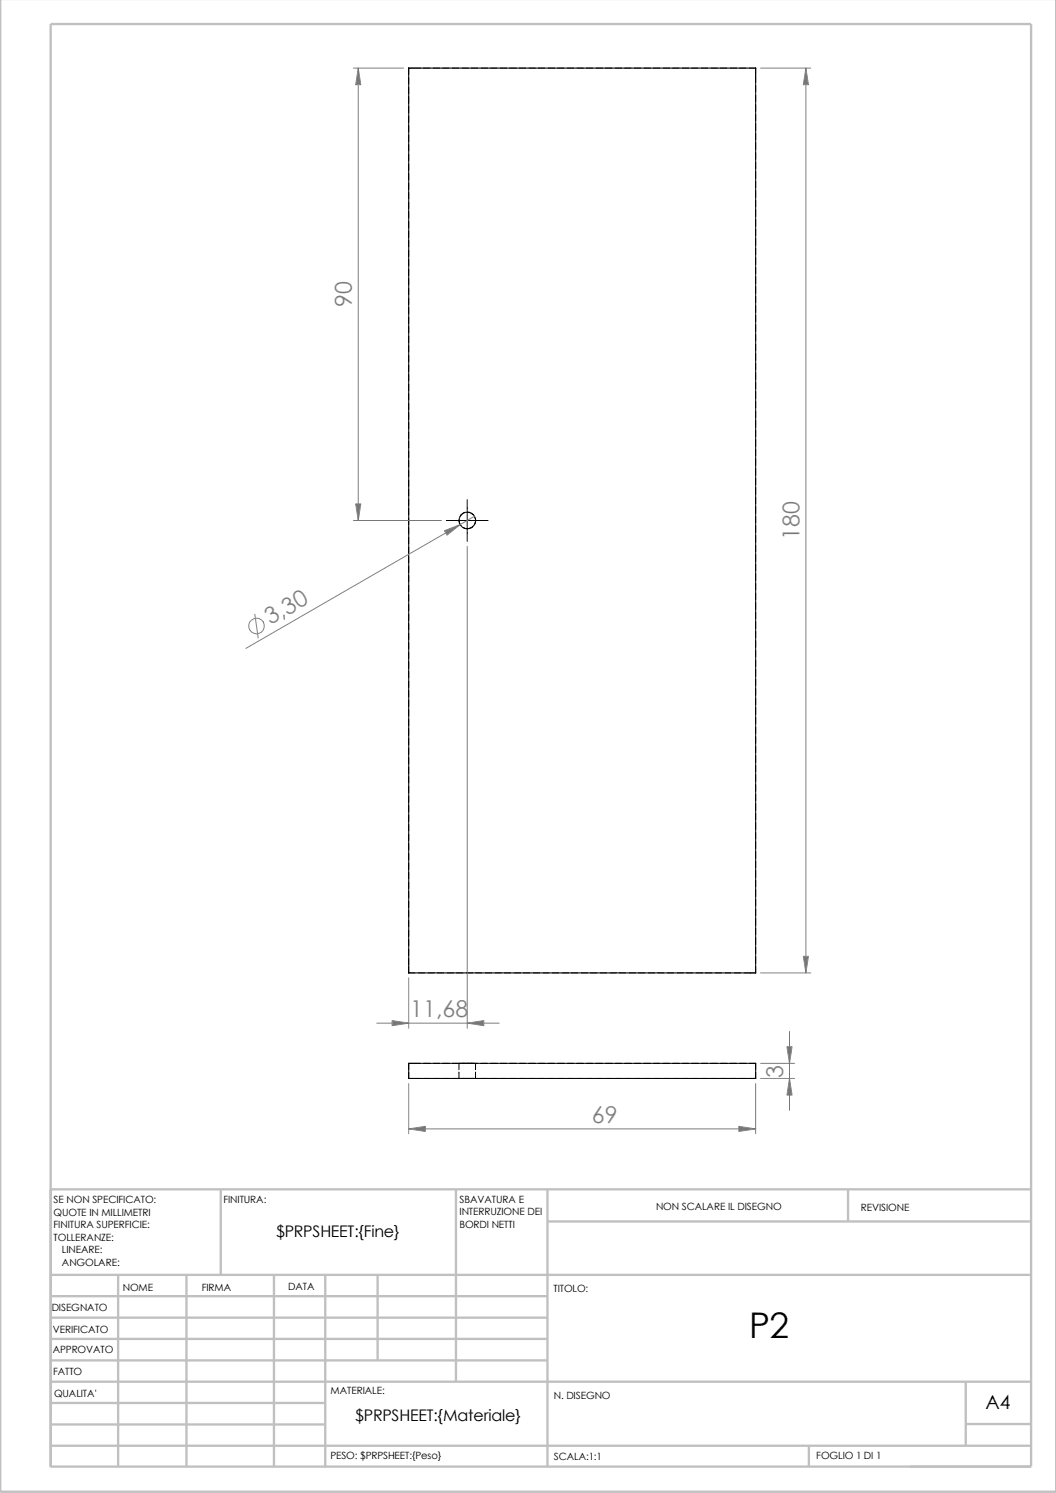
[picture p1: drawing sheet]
<svg xmlns="http://www.w3.org/2000/svg" width="210mm" height="297mm" viewBox="0 0 210 297" stroke-linecap="round" stroke-linejoin="round" font-family="sans-serif">
<g fill="none" stroke="#c0c0c0" stroke-width=".47">
<path d="M0 -.1v296.9h210.1v-296.9M10.1 236.6h195M43.9 236.6v17M90.7 236.6v38.3M108.9 236.6v55.3M168.7 236.5v6.4M10.1 253.6h195M10.1 257.9h98.8M23.5 253.6v38.2M37.1 253.6v38.3M54.5 253.6v38.3M64.7 253.6v38.3"/>
<path d="M75.1 253.6v17M108.9 243h96.2M10.1 270.6h98.8M10.1 266.4h98.8M10.1 262.1h98.8M10.1 279.1h54.6M10.1 274.9h195M192.1 274.8v12.7M10.1 291.8h195v-287h-195v287.1M10.1 287.6h195M10.1 283.4h54.6M160.9 287.5v4.3"/>
<path d="M192.1 283.3h13"/>
</g>
<g fill="none" stroke="#000" stroke-width=".2">
<path d="M81.3 15.5v1.2M81.3 17.4v1.2M81.3 19.3v1.2M83.6 13.5h-2.3v1.3M84.2 13.5h1.3M86.1 13.5h1.3M88.1 13.5h1.2M90 13.5h1.2M91.9 13.5h1.2M93.8 13.5h1.2M95.7 13.5h1.2M97.6 13.5h1.2"/>
<path d="M99.5 13.5h1.3M101.4 13.5h1.3M103.3 13.5h1.3M105.2 13.5h1.3M107.1 13.5h1.3M109 13.5h1.3M110.9 13.5h1.3M112.8 13.5h1.3M114.7 13.5h1.3M116.6 13.5h1.3M118.5 13.5h1.3M120.4 13.5h1.3"/>
<path d="M122.3 13.5h1.3M124.2 13.5h1.3M126.2 13.5h1.2M128.1 13.5h1.2M130 13.5h1.2M131.9 13.5h1.2M133.8 13.5h1.2M135.7 13.5h1.2M137.6 13.5h1.3M139.5 13.5h1.3M141.4 13.5h1.3M143.3 13.5h1.3"/>
<path d="M145.2 13.5h1.3M147.1 13.5h1.3M149 13.5h1.3v1.3M150.3 15.1v1.3M150.3 17v1.3M150.3 18.9v1.3M81.3 21.2v1.2M81.3 23.1v1.2M81.3 25v1.2M81.3 26.9v1.3M81.3 28.8v1.3M81.3 30.7v1.3"/>
<path d="M81.3 32.6v1.3M81.3 34.5v1.3M81.3 36.4v1.3M81.3 38.3v1.3M150.3 20.8v1.3M150.3 22.7v1.3M150.3 24.6v1.3M150.3 26.5v1.3M150.3 28.4v1.3M150.3 30.4v1.2M150.3 32.3v1.2M150.3 34.2v1.2"/>
<path d="M150.3 36.1v1.2M150.3 38v1.2M150.3 39.9v1.2M81.3 40.2v1.3M81.3 42.1v1.3M81.3 44v1.3M81.3 45.9v1.3M81.3 47.8v1.3M81.3 49.7v1.3M81.3 51.6v1.3M81.3 53.6v1.2M81.3 55.5v1.2"/>
<path d="M81.3 57.4v1.2M81.3 59.3v1.2M150.3 41.8v1.3M150.3 43.7v1.3M150.3 45.6v1.3M150.3 47.5v1.3M150.3 49.4v1.3M150.3 51.3v1.3M150.3 53.2v1.3M150.3 55.1v1.3M150.3 57v1.3M150.3 58.9v1.3"/>
<path d="M81.3 61.2v1.2M81.3 63.1v1.2M81.3 65v1.3M81.3 66.9v1.3M81.3 68.8v1.3M81.3 70.7v1.3M81.3 72.6v1.3M81.3 74.5v1.3M81.3 76.4v1.3M81.3 78.3v1.3M150.3 60.8v1.3M150.3 62.7v1.3"/>
<path d="M150.3 64.6v1.3M150.3 66.5v1.3M150.3 68.5v1.2M150.3 70.4v1.2M150.3 72.3v1.2M150.3 74.2v1.2M150.3 76.1v1.2M150.3 78v1.2M150.3 79.9v1.3M81.3 80.2v1.3M81.3 82.1v1.3M81.3 84v1.3"/>
<path d="M81.3 85.9v1.3M81.3 87.8v1.3M81.3 89.7v1.3M81.3 91.7v1.2M81.3 93.6v1.2M81.3 95.5v1.2M81.3 97.4v1.2M81.3 99.3v1.2M92.9 99.4v8.3M150.3 81.8v1.3M150.3 83.7v1.3M150.3 85.6v1.3"/>
<path d="M150.3 87.5v1.3M150.3 89.4v1.3M150.3 91.3v1.3M150.3 93.2v1.3M150.3 95.1v1.3M150.3 97v1.3M150.3 98.9v1.3M81.3 101.2v1.2M81.3 103.1v1.3M81.3 105v1.3M81.3 106.9v1.3M81.3 108.8v1.3"/>
<path d="M81.3 110.7v1.3M81.3 112.6v1.3M81.3 114.5v1.3M81.3 116.4v1.3M81.3 118.3v1.3M88.8 103.5h8.3M91.3 103.4l.1 .8 .3 .4M92.4 101.9l-.9 .8M93 101.9h.4l.7 .5M94.1 104.7a1.54 1.54 0 0 1-2 .2M94.4 103l.2 .3-.2 .9M150.3 100.8v1.3"/>
<path d="M150.3 102.7v1.3M150.3 104.6v1.3M150.3 106.6v1.2M150.3 108.5v1.2M150.3 110.4v1.2M150.3 112.3v1.2M150.3 114.2v1.2M150.3 116.1v1.2M150.3 118v1.3M150.3 119.9v1.3M81.3 120.2v1.3M81.3 122.1v1.3"/>
<path d="M81.3 124v1.3M81.3 125.9v1.3M81.3 127.8v1.3M81.3 129.8v1.2M81.3 131.7v1.2M81.3 133.6v1.2M81.3 135.5v1.2M81.3 137.4v1.2M81.3 139.3v1.2M150.3 121.8v1.3M150.3 123.7v1.3M150.3 125.6v1.3"/>
<path d="M150.3 127.5v1.3M150.3 129.4v1.3M150.3 131.3v1.3M150.3 133.2v1.3M150.3 135.1v1.3M150.3 137v1.3M150.3 138.9v1.3M81.3 141.2v1.3M81.3 143.1v1.3M81.3 145v1.3M81.3 146.9v1.3M81.3 148.8v1.3"/>
<path d="M81.3 150.7v1.3M81.3 152.6v1.3M81.3 154.5v1.3M81.3 156.4v1.3M81.3 158.3v1.3M150.3 140.8v1.3M150.3 142.7v1.3M150.3 144.7v1.2M150.3 146.6v1.2M150.3 148.5v1.2M150.3 150.4v1.2M150.3 152.3v1.2"/>
<path d="M150.3 154.2v1.2M150.3 156.1v1.3M150.3 158v1.3M150.3 159.9v1.3M81.3 160.2v1.3M81.3 162.1v1.3M81.3 164v1.3M81.3 165.9v1.3M81.3 167.9v1.2M81.3 169.8v1.2M81.3 171.7v1.2M81.3 173.6v1.2"/>
<path d="M81.3 175.5v1.2M81.3 177.4v1.2M81.3 179.3v1.3M150.3 161.8v1.3M150.3 163.7v1.3M150.3 165.6v1.3M150.3 167.5v1.3M150.3 169.4v1.3M150.3 171.3v1.3M150.3 173.2v1.3M150.3 175.1v1.3M150.3 177v1.3"/>
<path d="M150.3 178.9v1.3M81.3 192.3v1.2h1.2M81.3 181.2v1.3M81.3 183.1v1.3M81.3 185v1.3M81.3 186.9v1.3M81.3 188.8v1.3M81.3 190.7v1.3M83.2 193.5h1.3M85.1 193.5h1.3M87 193.5h1.3M88.9 193.5h1.3"/>
<path d="M90.8 193.5h1.3M92.7 193.5h1.3M94.6 193.5h1.3M96.5 193.5h1.3M98.4 193.5h1.3M100.3 193.5h1.3M102.2 193.5h1.3M104.1 193.5h1.3M106 193.5h1.3M107.9 193.5h1.3M109.9 193.5h1.2M111.8 193.5h1.2"/>
<path d="M113.7 193.5h1.2M115.6 193.5h1.2M117.5 193.5h1.2M119.4 193.5h1.2M121.3 193.5h1.3M123.2 193.5h1.3M125.1 193.5h1.3M127 193.5h1.3M128.9 193.5h1.3M130.8 193.5h1.3M132.7 193.5h1.3M134.6 193.5h1.3"/>
<path d="M136.5 193.5h1.3M138.4 193.5h1.3M140.3 193.5h1.3M142.2 193.5h1.3M144.1 193.5h1.3M146 193.5h1.3M150.3 192.3v1.2h-2.3M150.3 180.8v1.3M150.3 182.8v1.2M150.3 184.7v1.2M150.3 186.6v1.2M150.3 188.5v1.2"/>
<path d="M150.3 190.4v1.2M81.3 213.3v1.2h2.3M83.6 211.5h-2.3v1.3M84.2 214.5h1.3M84.2 211.5h1.3M86.1 214.5h1.3M86.1 211.5h1.3M88.1 214.5h1.2M88.1 211.5h1.2M90 214.5h1.2M90 211.5h1.2M91.3 211.5v1.3"/>
<path d="M91.3 213.3v1.2M91.3 214.5h3.7M91.3 211.5h3.7M94.6 211.5v1.3M94.6 213.3v1.2M95.7 214.5h1.2M95.7 211.5h1.2M97.6 214.5h1.2M97.6 211.5h1.2M99.5 214.5h1.3M99.5 211.5h1.3M101.4 214.5h1.3"/>
<path d="M101.4 211.5h1.3M103.3 214.5h1.3M103.3 211.5h1.3M105.2 214.5h1.3M105.2 211.5h1.3M107.1 214.5h1.3M107.1 211.5h1.3M109 214.5h1.3M109 211.5h1.3M110.9 214.5h1.3M110.9 211.5h1.3M112.8 214.5h1.3"/>
<path d="M112.8 211.5h1.3M114.7 214.5h1.3M114.7 211.5h1.3M116.6 214.5h1.3M116.6 211.5h1.3M118.5 214.5h1.3M118.5 211.5h1.3M120.4 214.5h1.3M120.4 211.5h1.3M122.3 214.5h1.3M122.3 211.5h1.3M124.2 214.5h1.3"/>
<path d="M124.2 211.5h1.3M126.2 214.5h1.2M126.2 211.5h1.2M128.1 214.5h1.2M128.1 211.5h1.2M130 214.5h1.2M130 211.5h1.2M131.9 214.5h1.2M131.9 211.5h1.2M133.8 214.5h1.2M133.8 211.5h1.2M135.7 214.5h1.2"/>
<path d="M135.7 211.5h1.2M137.6 214.5h1.3M137.6 211.5h1.3M139.5 214.5h1.3M139.5 211.5h1.3M141.4 214.5h1.3M141.4 211.5h1.3M143.3 214.5h1.3M143.3 211.5h1.3M145.2 214.5h1.3M145.2 211.5h1.3M147.1 214.5h1.3"/>
<path d="M147.1 211.5h1.3M149 211.5h1.3v1.3M150.3 213.3v1.2h-1.3"/>
</g>
<g fill="none" stroke="#000" stroke-width=".21">
<path d="M81.3 13.5h69v180h-69zM81.3 211.5h69v3h-69z"/>
<circle cx="92.9" cy="103.5" r="1.66"/>
</g>
<g fill="none" stroke="#808080" stroke-width=".2">
<path d="M70.3 13.5h10M71.2 13.5v90M151.3 13.5h9.9M160.3 13.5v180M70.3 103.5h17.5M92.9 108.7v95.9M94.4 102.7l-45.5 26.3M50.7 122.2l.7 4.7M81.3 194.5v10.1M151.3 193.5h9.9M74.9 203.5h24.4M81.3 215.6v10"/>
<path d="M150.3 215.6v10M151.3 211.5h6.7M151.3 214.5h6.7M157 205.2v15.7M81.3 224.6h69"/>
<circle cx="51" cy="124.5" r="1.57"/>
</g>
<g fill="#808080" stroke="#808080" stroke-width=".2">
<path d="M78 203l3.3 .5-3.3 .5z"/>
<path d="M92.9 203.5l3.3-.5v1z"/>
<path d="M71.2 13.5l.6 3.3h-1.1z"/>
<path d="M88.4 105.6l3.1-1.2-2.6 2.1z"/>
<path d="M70.7 100.2h1.1l-.6 3.3z"/>
<path d="M159.8 190.2h1l-.5 3.3z"/>
<path d="M160.3 13.5l.5 3.3h-1z"/>
<path d="M81.3 224.6l3.3-.5v1z"/>
<path d="M146.9 224.1l3.4 .5-3.4 .5z"/>
<path d="M156.5 208.2h1l-.5 3.3z"/>
<path d="M157 214.5l.5 3.3h-1z"/>
</g>
<text font-size="7" x="149" y="266.1">P2</text>
<g font-size="4.6" fill="#808080">
<text x="70" y="61.1" transform="rotate(-90 70 61.1)">90</text>
<text x="159" y="107.4" transform="rotate(-90 159 107.4)">180</text>
<text x="53.8" y="124.4" transform="rotate(-30 53.8 124.4)">3,30</text>
<text x="81.6" y="202.3">11,68</text>
<text x="155.8" y="214.6" transform="rotate(-90 155.8 214.6)">3</text>
<text x="117.7" y="223.4">69</text>
</g>
<text font-size="3.9" x="196" y="280.2">A4</text>
<g font-size="3.2">
<text x="54.9" y="246.1">$PRPSHEET:{Fine}</text>
<text x="70.7" y="282.6">$PRPSHEET:{Materiale}</text>
</g>
<g font-size="2">
<text x="10.7" y="239.3">SE NON SPECIFICATO:</text>
<text x="44.4" y="239.3">FINITURA:</text>
<text x="91.4" y="239.3">SBAVATURA E</text>
<text x="10.7" y="241.9">QUOTE IN MILLIMETRI</text>
<text x="10.7" y="244.4">FINITURA SUPERFICIE:</text>
<text x="91.4" y="241.8">INTERRUZIONE DEI</text>
<text x="91.4" y="244.3">BORDI NETTI</text>
<text x="130.5" y="240.6">NON SCALARE IL DISEGNO</text>
<text x="171.2" y="240.9">REVISIONE</text>
<text x="10.7" y="246.9">TOLLERANZE:</text>
<text x="12.3" y="251.9">ANGOLARE:</text>
<text x="12.3" y="249.4">LINEARE:</text>
<text x="24.4" y="256.8">NOME</text>
<text x="40.1" y="256.7">FIRMA</text>
<text x="57.3" y="256.7">DATA</text>
<text x="110.1" y="257">TITOLO:</text>
<text x="10.3" y="260.8">DISEGNATO</text>
<text x="10.5" y="269.2">APPROVATO</text>
<text x="10.5" y="265.1">VERIFICATO</text>
<text x="10.5" y="273.5">FATTO</text>
<text x="10.8" y="277.9">QUALITA'</text>
<text x="65.7" y="277.3">MATERIALE:</text>
<text x="110.2" y="278.4">N. DISEGNO</text>
<text x="65.7" y="290.3">PESO: $PRPSHEET:{Peso}</text>
<text x="110.2" y="290.4">SCALA:1:1</text>
<text x="162.3" y="290.3">FOGLIO 1 DI 1</text>
</g>
</svg>
